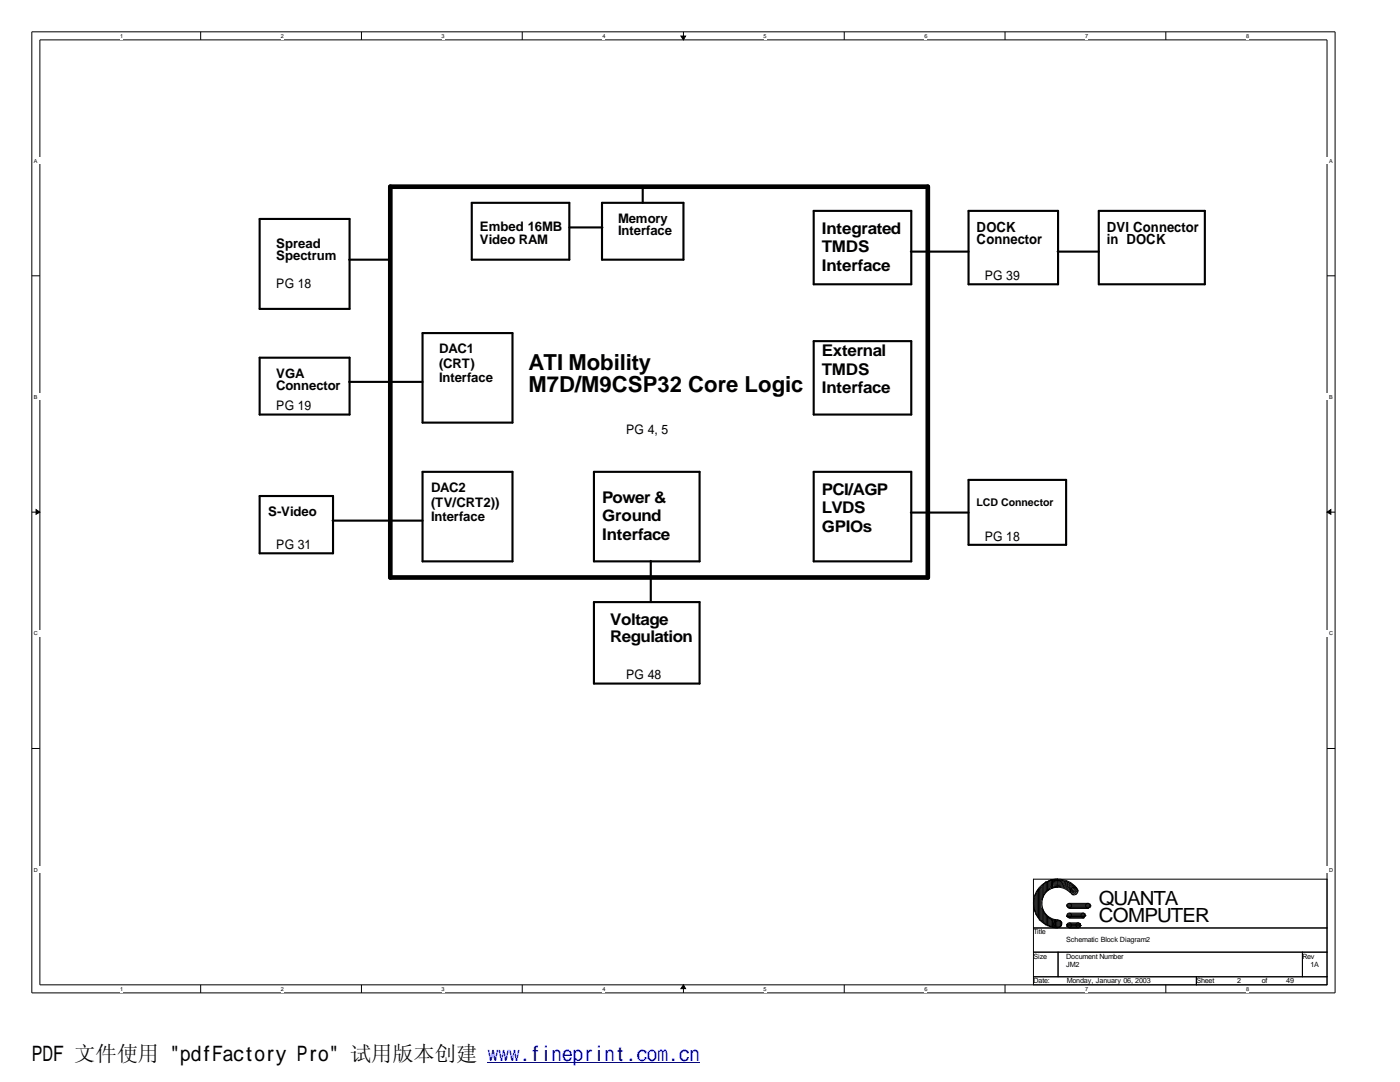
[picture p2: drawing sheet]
<svg xmlns="http://www.w3.org/2000/svg" width="279mm" height="216mm" viewBox="0 0 279 216" stroke-linecap="round" stroke-linejoin="round" font-family="sans-serif">
<path d="M6.3 6.3h260.1v191.8h-260.1zM8 8h256.8v188.5h-256.8z" fill="none" stroke="#000" stroke-width=".2"/>
<g fill="#fff">
<path d="M24 6.5h.6v1.4h-.6z"/>
<path d="M24 196.7h.6v1.3h-.6z"/>
</g>
<path d="M40 6.3v1.7M40 196.5v1.6" fill="none" stroke="#000" stroke-width=".2"/>
<g fill="#fff">
<path d="M56 6.5h.6v1.4h-.6z"/>
<path d="M56 196.7h.6v1.3h-.6z"/>
</g>
<path d="M72.1 6.3v1.7M72.1 196.5v1.6" fill="none" stroke="#000" stroke-width=".2"/>
<g fill="#fff">
<path d="M88.1 6.5h.6v1.4h-.6z"/>
<path d="M88.1 196.7h.6v1.3h-.6z"/>
</g>
<path d="M104.2 6.3v1.7M104.2 196.5v1.6" fill="none" stroke="#000" stroke-width=".2"/>
<g fill="#fff">
<path d="M120.2 6.5h.6v1.4h-.6z"/>
<path d="M120.2 196.7h.6v1.3h-.6z"/>
</g>
<path d="M136.4 6.3v1.7M136.4 196.5v1.6" fill="none" stroke="#000" stroke-width=".2"/>
<g fill="#000" stroke="#000" stroke-width=".2">
<path d="M135.9 7.2h.9l-.4 .8z" fill-rule="evenodd"/>
<path d="M136.4 196.5l.4 .8h-.9z" fill-rule="evenodd"/>
</g>
<g fill="#fff">
<path d="M152.4 6.5h.6v1.4h-.6z"/>
<path d="M152.4 196.7h.6v1.3h-.6z"/>
</g>
<path d="M168.5 6.3v1.7M168.5 196.5v1.6" fill="none" stroke="#000" stroke-width=".2"/>
<g fill="#fff">
<path d="M184.5 6.5h.6v1.4h-.6z"/>
<path d="M184.5 196.7h.6v1.3h-.6z"/>
</g>
<path d="M200.6 6.3v1.7M200.6 196.5v1.6" fill="none" stroke="#000" stroke-width=".2"/>
<g fill="#fff">
<path d="M216.6 6.5h.6v1.4h-.6z"/>
<path d="M216.6 196.7h.6v1.3h-.6z"/>
</g>
<path d="M232.7 6.3v1.7M232.7 196.5v1.6" fill="none" stroke="#000" stroke-width=".2"/>
<g fill="#fff">
<path d="M248.7 6.5h.6v1.4h-.6z"/>
<path d="M248.7 196.7h.6v1.3h-.6z"/>
<path d="M6.8 31.4h259.2v1.4h-259.2z"/>
<path d="M6.8 78.5h259.2v1.3h-259.2z"/>
</g>
<path d="M6.3 55h1.7M264.8 55h1.6" fill="none" stroke="#000" stroke-width=".2"/>
<path d="M6.8 125.6h259.2v1.4h-259.2z" fill="#fff"/>
<path d="M6.3 102.2h1.7M264.8 102.2h1.6" fill="none" stroke="#000" stroke-width=".2"/>
<g fill="#000" stroke="#000" stroke-width=".2">
<path d="M7.2 101.7l.8 .5-.8 .4z" fill-rule="evenodd"/>
<path d="M264.8 102.2l.8-.5v.9z" fill-rule="evenodd"/>
</g>
<path d="M6.8 172.8h259.2v1.4h-259.2z" fill="#fff"/>
<g fill="none" stroke="#000" stroke-width=".2">
<path d="M6.3 149.4h1.7M264.8 149.4h1.6M206.2 175.4h58.6v21.1h-58.6zM206.4 179.2v2.3M206.6 178.6v3.3M206.8 178.3v4.2M206.8 178.2l-.2 .4M206.9 177.9v4.6M207.1 177.6v5.4M207.2 177.5l-.3 .5M207.3 177.5v5.5M207.4 177.4v6.2"/>
<path d="M207.5 177.3l-.2 .2M207.6 177.1v6.5M207.8 177v6.8M207.9 177l-.3 .2M207.9 176.7v2.9M208.1 176.6v2.4M208.2 176.5v2.2M208.2 178.9l-.3 .6M208.3 176.4l-.2 .3M208.4 176.3v2.2M208.4 178.4l-.2 .2M208.5 176.2v2"/>
<path d="M208.6 176.1l-.2 .3M208.7 175.9v2.1M208.7 176h.3M208.8 177.9l-.3 .2M208.9 176v1.9M209 175.9v1.7M209.1 177.5l-.2 .3M209.2 175.9v1.7M209.3 175.8l-.3 .2M209.4 175.8v1.6M209.5 177.3l-.3 .2M209.5 175.7v1.8"/>
<path d="M209.6 177l.3 .2M209.7 175.6v1.4M209.8 176.7a4.1 4.1 0 0 1 4.5 1.5M209.8 176.5a4.1 4.1 0 0 1 4.7 1.9M209.8 176.4a4.4 4.4 0 0 1 5 2M209.8 176.2a4.5 4.5 0 0 1 5 1.9M209.8 176a4.6 4.6 0 0 1 5.2 2.1M209.9 177a3.6 3.6 0 0 1 4.1 1.6M209.9 176.9a3.8 3.8 0 0 1 4.4 1.7M209.9 175.8l1.2-.2a4.8 4.8 0 0 1 4 2.1M209.9 175.6v1.7M210 175.8l1.1-.1a4.5 4.5 0 0 1 4 2.2"/>
<path d="M210 175.5l-.3 .2M210.1 175.6v1.4M211.1 175.4a4.7 4.7 0 0 1 3.8 1.8M211.1 175.4a4.9 4.9 0 0 0-4.9 4.9 4.9 4.9 0 0 0 4.9 4.9M211.1 177a3.4 3.4 0 0 1 2.5 1.1M211.1 177a3.3 3.3 0 0 0-3.2 3.3 3.3 3.3 0 0 0 3.2 3.3M211.1 175.4l-1.1 .1-.6 .4M211.1 177l-1.1 .2M206.2 185.2h58.6M206.2 190h58.6M206.2 194.9h58.6M206.4 181.4l.3 .5"/>
<path d="M206.8 182.4l.2 .2M207.1 182.9l.2 .2M207.8 183.7h.2M207.9 181.2v2.5M207.9 181.3l.3 .4M208.1 181.6v2.3M208.1 183.8l.2 .3M208.2 181.8v2.2M208.2 181.9l.2 .4M208.4 184.1l.2 .3M208.4 182.2v2M208.5 182.3v2"/>
<path d="M208.5 182.4l.3 .2M208.7 184.5h.3M208.7 182.5v2.1M208.9 182.7l.2 .3M208.9 182.6v1.9M209 184.7h.3M209 182.9v1.8M209.2 183l.3 .3M209.2 183v1.7M209.4 183.2v1.5M209.4 184.7l.2 .2M209.5 183.1v1.7"/>
<path d="M209.5 183.2l.3 .3M209.7 184.8h.3M209.7 183.4v1.5M209.9 183.4v1.4M209.9 183.6h.5M210 185h.3M210.1 184.8h.1M210.1 183.6v1.3M210.1 183.5v1.3M210.3 183.6v1.5M210.5 183.6v1.5M210.6 183.5l-.5 1.5"/>
<path d="M210.7 183.5v1.3M210.7 183.6l.2 .3M210.7 184.7l-.2 .3M210.8 185h.3M210.8 183.8v1.3M211 183.7h.2M211 183.6v1.4M211.2 183.7v1.4M211.2 190v4.9M211.2 185h.2M211.3 183.7h.3M211.3 183.6v1.4"/>
<path d="M211.5 183.7v1.4M211.7 183.7v1.1M211.7 183.8l.2 .3M211.8 184.7l-.3 .3M211.8 184v.7M212.9 180.6h4.6M212.9 182.9h3.6M212.9 184.5h2.7M212.9 184.8h2.7M212.9 180.6v.2M212.9 184.5v.2M212.9 180.8h4.9"/>
<path d="M212.9 182.7h3.8M212.9 182.9l.5 .2M212.9 184.7h2.9M212.9 184.8l.5 .3M213 180.9h4.5M213 182.5h3.5M213.1 180.4h4.5M213.1 180.9l.3 .3M213.1 182.4h3.5M213.1 182.5l-.2 .3M213.1 184.3h2.5M213.3 181.1h4.3"/>
<path d="M213.3 183h3.1M213.3 185h2.3M213.4 184.1h1.9M213.4 183.2h2.9M213.4 182.2h2.9M213.4 181.3h3.9M213.4 180.3h3.9M215.6 184.3v.3M215.7 184.7l-.2 .2M216.5 182.4v.2M216.7 182.7l-.3 .3M217.5 180.4v.3"/>
<path d="M217.7 180.8l-.3 .2M238.8 194.9v1.6M259.9 190v4.9"/>
<circle cx="214.4" cy="177.8" r=".75"/>
<circle cx="211.1" cy="184.3" r=".79"/>
<circle cx="213.4" cy="182.7" r=".48"/>
<circle cx="213.4" cy="180.7" r=".48"/>
<circle cx="213.4" cy="184.6" r=".48"/>
<circle cx="215.2" cy="184.6" r=".48"/>
<circle cx="216.1" cy="182.7" r=".45"/>
<circle cx="217.1" cy="180.7" r=".48"/>
</g>
<g fill="none" stroke="#000" stroke-width=".42">
<path d="M128.3 37.2v3.3M51.8 43.7h18v17.9h-18zM69.7 51.8h8.2M94.1 40.5h19.5v11.3h-19.5zM113.6 45.4h6.6M120.1 40.5h16.3v11.3h-16.3zM162.4 42.1h19.5v14.6h-19.5zM181.8 50.2h11.5M193.3 42.1h17.9v14.6h-17.9zM211.1 50.2h8.2M219.3 42.1h21.2v14.6h-21.2zM51.8 71.4h18v11.3h-18z"/>
<path d="M69.7 76.2h14.6M84.3 66.5h18v17.8h-18zM162.4 68.1h19.5v14.6h-19.5zM51.8 99h14.7v11.4h-14.7zM84.3 94.1h18v17.9h-18zM118.5 94.1h21.1v17.9h-21.1zM162.4 94.1h19.5v17.9h-19.5zM193.3 95.8h19.5v12.9h-19.5zM66.4 103.9h17.9M129.9 111.9v8.2M181.8 102.3h11.5M118.5 120.1h21.1v16.3h-21.1z"/>
</g>
<path d="M77.9 37.3h107.3v77.9h-107.3z" fill="none" stroke="#000" stroke-width=".93"/>
<path d="M97.4 212.1h42.3" fill="none" stroke="#00f" stroke-width=".2"/>
<g font-size="4.4">
<text x="105.5" y="73.9">ATI Mobility</text>
<text x="105.5" y="78.1">M7D/M9CSP32 Core Logic</text>
</g>
<text font-size="4.2" x="6.3" y="211.7">PDF 文件使用 &quot;pdfFactory Pro&quot; 试用版本创建 www.fineprint.com.cn</text>
<g font-size="3.9">
<text x="219.3" y="180.6">QUANTA</text>
<text x="219.3" y="184">COMPUTER</text>
</g>
<g font-size="3.2">
<text x="164" y="46.7">Integrated</text>
<text x="164" y="50.4">TMDS</text>
<text x="164" y="54">Interface</text>
<text x="164" y="71.1">External</text>
<text x="164" y="74.8">TMDS</text>
<text x="164" y="78.4">Interface</text>
<text x="120.1" y="100.4">Power &amp;</text>
<text x="164" y="98.8">PCI/AGP</text>
<text x="120.1" y="104.1">Ground</text>
<text x="120.1" y="107.7">Interface</text>
<text x="164" y="102.4">LVDS</text>
<text x="164" y="106.1">GPIOs</text>
<text x="121.8" y="124.8">Voltage</text>
<text x="121.8" y="128.1">Regulation</text>
</g>
<g font-size="2.8">
<text x="194.9" y="46.3">DOCK</text>
<text x="220.9" y="46.3">DVI Connector</text>
<text x="194.9" y="48.7">Connector</text>
<text x="220.9" y="48.7">in DOCK</text>
</g>
<g font-size="2.6">
<text x="95.8" y="46.1">Embed 16MB</text>
<text x="123.4" y="44.5">Memory</text>
<text x="123.4" y="47">Interface</text>
<text x="55.1" y="49.4">Spread</text>
<text x="55.1" y="51.9">Spectrum</text>
<text x="95.8" y="48.7">Video RAM</text>
<text x="55.1" y="57.5">PG 18</text>
<text x="196.5" y="55.9">PG 39</text>
<text x="87.6" y="70.5">DAC1</text>
<text x="55.1" y="75.4">VGA</text>
<text x="55.1" y="77.9">Connector</text>
<text x="87.6" y="73.4">(CRT)</text>
<text x="87.6" y="76.3">Interface</text>
<text x="55.1" y="81.9">PG 19</text>
<text x="125" y="86.7">PG 4, 5</text>
<text x="86" y="98.2">DAC2</text>
<text x="86" y="101.1">(TV/CRT2))</text>
<text x="53.5" y="103">S-Video</text>
<text x="86" y="104">Interface</text>
<text x="196.5" y="107.9">PG 18</text>
<text x="55.1" y="109.5">PG 31</text>
<text x="125" y="135.5">PG 48</text>
</g>
<text font-size="2.1" x="194.9" y="101">LCD Connector</text>
<g font-size="1.4">
<text x="206.2" y="186.4">Title</text>
<text x="206.2" y="191.3">Size</text>
<text x="212.8" y="188">Schematic Block Diagram2</text>
<text x="212.8" y="191.3">Document Number</text>
<text x="259.9" y="191.3">Rev</text>
<text x="206.2" y="196.2">Date:</text>
<text x="212.8" y="193">JM2</text>
<text x="212.9" y="196.2">Monday, January 06, 2003</text>
<text x="238.8" y="196.2">Sheet</text>
<text x="246.9" y="196.2">2</text>
<text x="251.8" y="196.2">of</text>
<text x="256.7" y="196.2">49</text>
<text x="261.5" y="193">1A</text>
</g>
<g font-size="1.1">
<text x="24" y="7.6">1</text>
<text x="56" y="7.6">2</text>
<text x="88.1" y="7.6">3</text>
<text x="120.2" y="7.6">4</text>
<text x="152.4" y="7.6">5</text>
<text x="184.5" y="7.6">6</text>
<text x="216.6" y="7.6">7</text>
<text x="248.7" y="7.6">8</text>
<text x="6.8" y="32.5">A</text>
<text x="265.3" y="32.5">A</text>
<text x="6.8" y="79.6">B</text>
<text x="265.3" y="79.6">B</text>
<text x="6.8" y="126.7">C</text>
<text x="265.3" y="126.7">C</text>
<text x="6.8" y="173.9">D</text>
<text x="265.3" y="173.9">D</text>
<text x="24" y="197.8">1</text>
<text x="56" y="197.8">2</text>
<text x="88.1" y="197.8">3</text>
<text x="120.2" y="197.8">4</text>
<text x="152.4" y="197.8">5</text>
<text x="184.5" y="197.8">6</text>
<text x="216.6" y="197.8">7</text>
<text x="248.7" y="197.8">8</text>
</g>
</svg>
